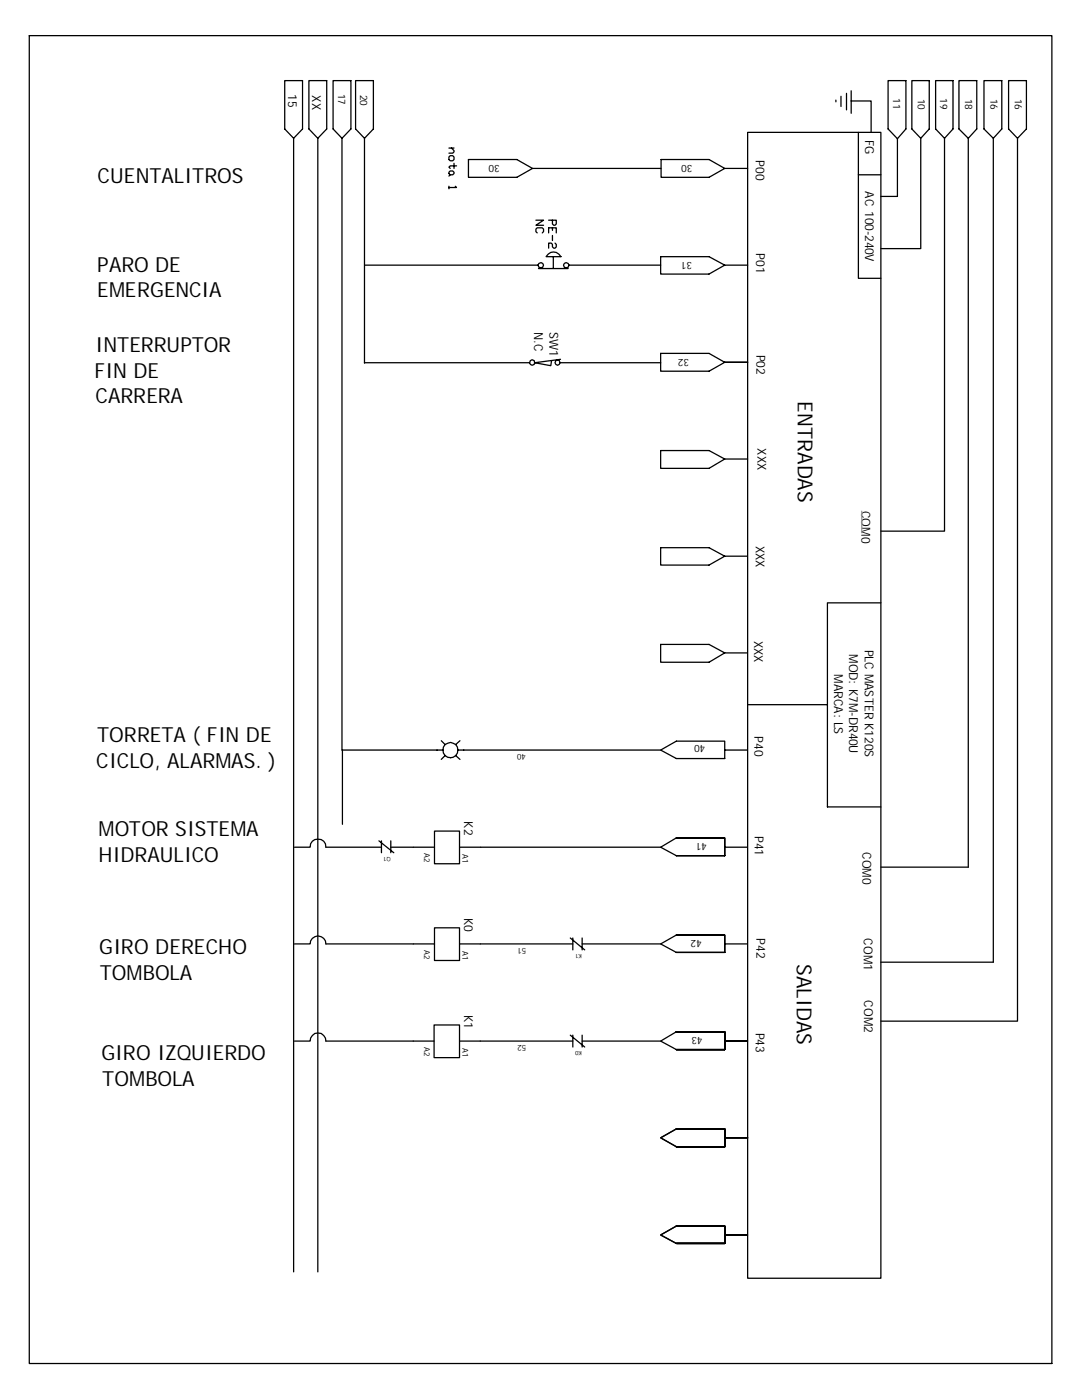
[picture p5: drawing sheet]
<svg xmlns="http://www.w3.org/2000/svg" width="216mm" height="279mm" viewBox="0 0 216 279" stroke-linecap="round" stroke-linejoin="round" font-family="sans-serif">
<g fill="none" stroke="#000" stroke-width=".25">
<path d="M5.8 7.1h204.1v265h-204.1zM56.8 16.1h3.6v9.6l-1.8 1.9-1.8-1.9zM61.6 16.1h3.6v9.6l-1.8 1.9-1.8-1.9zM66.5 16.1h3.5v9.6l-1.8 1.9-1.7-1.9zM71 16.1h3.5v9.6l-1.8 1.9-1.7-1.9zM166.8 20v.3M167.8 19.2v2.1M168.9 18.6v3.3M169.8 18.1v4.5M177.2 16.1h3.6v9.6l-1.7 2-1.9-2zM181.9 16.1h3.5v9.6l-1.7 1.9-1.8-1.9zM186.7 16.1h3.5v9.6l-1.7 1.9-1.8-1.9z"/>
<path d="M191.3 16.1h3.6v9.6l-1.7 1.9-1.9-1.9zM196.3 16.1h3.6v9.6l-1.7 1.9-1.9-1.9zM201.3 16.1h3.5v9.6l-1.8 1.9-1.7-1.9zM58.6 27.6v226.2M63.4 27.6v226.2M68.2 27.6v122.1h20.2M72.7 27.6v44.9M89.6 34.4l.2-.3h.5l.3 .3v.2l-.3 .3h-.5l-.2-.3zM89.6 29.5h1M89.6 37.2v.5M89.8 31.1h.5l.3 .2v.5l-.3 .3h-.5l-.2-.3v-.5zM89.8 34.9l-.2 .2"/>
<path d="M90.1 29.5l.5 .6v.2l-.3 .3h-.7M90.6 32.6v1M90.8 37.2l.3 .2h-1.5M91.1 33.1h-1.3l-.2 .3 .2 .2M93.5 31.8h9.6l3.2 1.8-3.2 1.8h-9.6zM106.3 33.6h25.6M131.9 31.8h9.6l3.1 1.8-3.1 1.8h-9.6zM144.6 33.6h4.6M149.2 26.4h26.6v228.7h-26.6zM169.8 20.2h4v6.2M171.3 26.4v29.1h4.5M171.3 34.9h4.5"/>
<path d="M179.1 27.7v11.5h-3.3M183.7 27.6v22h-7.9M188.5 27.6v78.4h-12.7M193.2 27.6v145.5h-17.4M198.2 27.6v164.4h-22.4M203 27.6v176.2h-27.2M72.7 52.9h34.7M106.9 43.9h1.6l-1.6 1.1h1.6M107.2 46.5l-.3-.3v-.5l.3-.2h1l.3 .2v.5l-.3 .3M107.4 53.6h6M107.5 52.6l.4-.2 .4 .2 .2 .3-.2 .4h-.8l-.1-.4zM109.4 50.7a1.6 1.6 0 0 1 2.5 .5h-2.9z"/>
<path d="M109.5 43.9h1.5v.8l-.3 .3h-.2l-.3-.3v-.8M109.5 46.5v-1h1.5v1M110.2 45.5v.5M110.2 47v1M110.4 51.2v2.3M110.7 48.5l.3 .3v.5l-.3 .2h-.2l-.3-.2v-.5l-.2-.3h-.5v1M112.6 52.6l.3-.2 .5 .2 .1 .3-.1 .4h-.8l-.2-.4zM113.5 52.9h18.3M131.8 51.2h9.7l3.1 1.7-3.1 1.8h-9.7zM144.6 52.9h4.6M72.7 72.4h33M105.8 72l.4-.2 .4 .2v.7l-.4 .2-.4-.2-.1-.3z"/>
<path d="M110.9 72l.4-.2 .3 .2 .2 .4-.2 .3-.3 .2-.4-.2-.2-.3zM111.8 72.4h20M111.8 71.7l-5.1 .7 3.2 .6 .2-1M131.8 70.5h9.7l3.1 1.8-3.1 1.8h-9.7zM144.6 72.3h4.6M131.8 89.9h9.7l3.1 1.7-3.1 1.9h-9.7zM144.6 91.6h4.6M131.8 109.3h9.7l3.1 1.7-3.1 1.8h-9.7zM144.6 111h4.5M131.8 128.6h9.7l3.1 1.7-3.1 1.9h-9.7zM144.6 130.3h4.5M175.8 120.3h-10.7v40.7h10.7"/>
<path d="M68.3 149.6v14.9M88.1 147.8l.7 .8M88.8 150.8l-.7 .8M90.9 150.8l.9 .8M91.4 149.7h40.4M91.8 147.8l-.9 .8M131.8 149.7l3.2-1.8h9.6v3.5h-9.6zM144.6 149.7h4.5M149.2 140.6h15.9M75.6 167.8l3 2.4M76.1 167.8v2.4M76.1 169.1h-11.1a1.57 1.57 0 0 0-1.5-1.6 1.57 1.57 0 0 0-1.6 1.6h-3.1"/>
<path d="M78 167.8v2.4M78 169.1h8.7M86.7 165.9h5v6.5h-5zM91.7 169.1h40.1M131.8 169.1l3.2-1.9h9.6v3.6h-9.6zM144.6 169.1h4.5M58.8 188.4h3.1a1.57 1.57 0 0 1 1.6-1.6 1.57 1.57 0 0 1 1.5 1.6h21.7M86.7 185.2h5v6.5h-5zM91.7 188.4h22.6M113.8 187.2l2.9 2.4M114.3 187.2v2.4M116.2 187.2v2.4"/>
<path d="M116.2 188.4h15.6M131.8 188.4l3.2-1.8h9.6v3.5h-9.6zM144.6 188.4h4.5M58.8 207.8h3.1a1.57 1.57 0 0 1 1.6-1.6 1.57 1.57 0 0 1 1.5 1.6h21.6M86.6 204.6h5.1v6.5h-5.1zM91.7 207.8h22.6M113.8 206.6l2.9 2.4M114.3 206.6v2.4M116.2 207.8h15.6M116.2 206.6v2.4M135 205.9h9.6v3.6h-9.6M135 205.9l-3.2 1.9 3.2 1.7"/>
<path d="M144.6 207.8h4.6M135 225.3h9.6v3.6M135 225.3l-3.2 1.8 3.2 1.8M135 225.3h9.6v3.6h-9.6M135 228.9h9.6M135 228.9h9.6v-3.6h-9.6h9.6v3.6M144.6 227.1h4.6M135 244.7h9.6v3.5h-9.6M135 244.7h9.6v3.5M135 244.7l-3.2 1.8 3.2 1.7M135 248.2h9.6M135 248.2h9.6v-3.5h-9.6h9.6v3.5"/>
<path d="M144.6 246.5h4.6"/>
<circle cx="89.9" cy="149.7" r="1.52"/>
</g>
<path d="M172 102v4.3" fill="none" stroke="#989898" stroke-width=".25"/>
<g font-size="4.1">
<text x="19.5" y="36.5">CUENTALITROS</text>
<text x="19.4" y="54.2">PARO DE</text>
<text x="19.4" y="59.4">EMERGENCIA</text>
<text x="19" y="70.3">INTERRUPTOR</text>
<text x="18.9" y="75.4">FIN DE</text>
<text x="19" y="80.5">CARRERA</text>
<text x="159.2" y="80.1" transform="rotate(90 159.2 80.1)">ENTRADAS</text>
<text x="19.4" y="148.1">TORRETA ( FIN DE</text>
<text x="19.2" y="153.3">CICLO, ALARMAS. )</text>
<text x="19.6" y="166.9">MOTOR SISTEMA</text>
<text x="19.6" y="172">HIDRAULICO</text>
<text x="19.8" y="190.3">GIRO DERECHO</text>
<text x="19.9" y="195.5">TOMBOLA</text>
<text x="159" y="192.4" transform="rotate(90 159 192.4)">SALIDAS</text>
<text x="20.2" y="211.6">GIRO IZQUIERDO</text>
<text x="20.4" y="216.7">TOMBOLA</text>
</g>
<g font-size="2.5">
<text x="57.5" y="18.8" transform="rotate(90 57.5 18.8)">15</text>
<text x="62.3" y="19.1" transform="rotate(90 62.3 19.1)">XX</text>
<text x="172.6" y="27.9" transform="rotate(90 172.6 27.9)">FG</text>
<text x="150.8" y="31.9" transform="rotate(90 150.8 31.9)">P00</text>
<text x="172.6" y="38.2" transform="rotate(90 172.6 38.2)">AC 100-240V</text>
<text x="150.9" y="50.5" transform="rotate(90 150.9 50.5)">P01</text>
<text x="106.6" y="66.2" transform="rotate(90 106.6 66.2)">N.C</text>
<text x="109.6" y="66.3" transform="rotate(90 109.6 66.3)">SW1</text>
<text x="151" y="70.8" transform="rotate(90 151 70.8)">P02</text>
<text x="151.1" y="89.5" transform="rotate(90 151.1 89.5)">XXX</text>
<text x="171.9" y="101.9" transform="rotate(90 171.9 101.9)">COM0</text>
<text x="150.8" y="108.9" transform="rotate(90 150.8 108.9)">XXX</text>
<text x="150.5" y="127.9" transform="rotate(90 150.5 127.9)">XXX</text>
<text x="169.4" y="130.5" transform="rotate(90 169.4 130.5)">MOD: K7M-DR40U</text>
<text x="172.6" y="129.6" transform="rotate(90 172.6 129.6)">PLC MASTER K120S</text>
<text x="166.5" y="134.5" transform="rotate(90 166.5 134.5)">MARCA: LS</text>
<text x="150.5" y="147" transform="rotate(90 150.5 147)">P40</text>
<text x="92.6" y="163.9" transform="rotate(90 92.6 163.9)">K2</text>
<text x="150.6" y="166.8" transform="rotate(90 150.6 166.8)">P41</text>
<text x="172.1" y="170" transform="rotate(90 172.1 170)">COM0</text>
<text x="92.6" y="183.2" transform="rotate(90 92.6 183.2)">K0</text>
<text x="151" y="187.3" transform="rotate(90 151 187.3)">P42</text>
<text x="172.4" y="187.3" transform="rotate(90 172.4 187.3)">COM1</text>
<text x="92.6" y="202.6" transform="rotate(90 92.6 202.6)">K1</text>
<text x="172.5" y="199.6" transform="rotate(90 172.5 199.6)">COM2</text>
<text x="150.8" y="206.1" transform="rotate(90 150.8 206.1)">P43</text>
</g>
<g font-size="2">
<text x="67.5" y="18.7" transform="rotate(90 67.5 18.7)">17</text>
<text x="71.9" y="18.9" transform="rotate(90 71.9 18.9)">20</text>
<text x="178.2" y="19.6" transform="rotate(90 178.2 19.6)">11</text>
<text x="183.1" y="19.7" transform="rotate(90 183.1 19.7)">10</text>
<text x="187.6" y="19.6" transform="rotate(90 187.6 19.6)">19</text>
<text x="192.6" y="19.7" transform="rotate(90 192.6 19.7)">18</text>
<text x="197.6" y="19.7" transform="rotate(90 197.6 19.7)">16</text>
<text x="202.5" y="19.7" transform="rotate(90 202.5 19.7)">16</text>
<text x="99.7" y="32.9" transform="rotate(-180 99.7 32.9)">30</text>
<text x="138.2" y="32.9" transform="rotate(-180 138.2 32.9)">30</text>
<text x="138.1" y="52.2" transform="rotate(-180 138.1 52.2)">31</text>
<text x="137.5" y="71.6" transform="rotate(-180 137.5 71.6)">32</text>
<text x="140.7" y="148.8" transform="rotate(-180 140.7 148.8)">40</text>
<text x="141.1" y="168.2" transform="rotate(-180 141.1 168.2)">41</text>
<text x="140" y="187.5" transform="rotate(-180 140 187.5)">42</text>
<text x="140.2" y="206.9" transform="rotate(-180 140.2 206.9)">43</text>
</g>
<g font-size="1.6">
<text x="104.9" y="150.5" transform="rotate(-180 104.9 150.5)">40</text>
<text x="84.7" y="170.3" transform="rotate(90 84.7 170.3)">A2</text>
<text x="92.3" y="170.4" transform="rotate(90 92.3 170.4)">A1</text>
<text x="84.7" y="189.6" transform="rotate(90 84.7 189.6)">A2</text>
<text x="92.3" y="189.8" transform="rotate(90 92.3 189.8)">A1</text>
<text x="105" y="189.2" transform="rotate(-180 105 189.2)">51</text>
<text x="84.7" y="209" transform="rotate(90 84.7 209)">A2</text>
<text x="92.3" y="209.1" transform="rotate(90 92.3 209.1)">A1</text>
<text x="105" y="208.6" transform="rotate(-180 105 208.6)">52</text>
</g>
<g font-size="1.2">
<text x="78" y="171" transform="rotate(-180 78 171)">Q1</text>
<text x="116.1" y="190.4" transform="rotate(-180 116.1 190.4)">K1</text>
<text x="116.1" y="209.8" transform="rotate(-180 116.1 209.8)">K0</text>
</g>
</svg>
